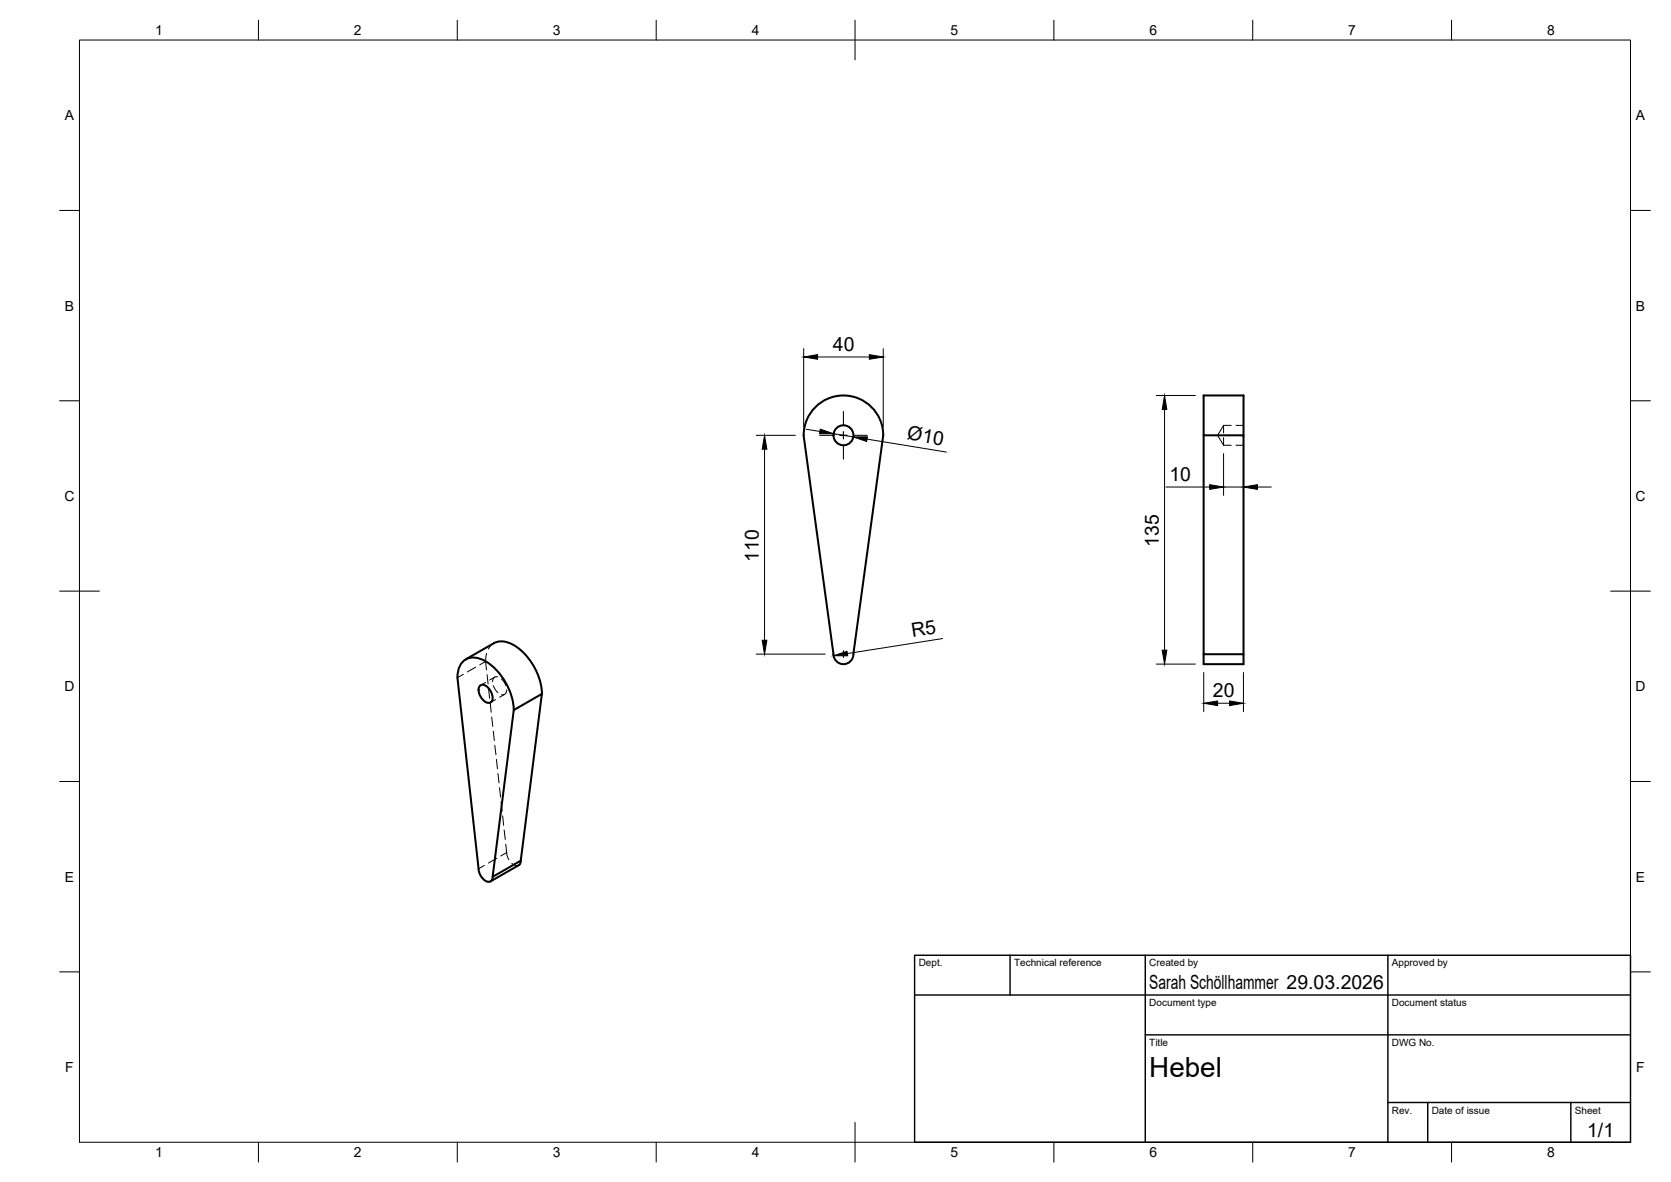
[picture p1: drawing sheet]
<svg xmlns="http://www.w3.org/2000/svg" width="420mm" height="297mm" viewBox="0 0 420 297" stroke-linecap="round" stroke-linejoin="round" font-family="sans-serif">
<!-- layer: Visible -->
<g fill="none" stroke="#000" stroke-width=".51">
<path d="M202.1 109.4l7.5 55a2.51 2.51 0 0 0 2.5 2.5 2.51 2.51 0 0 0 2.5-2.5M202.1 109.4a10 10 0 0 1 10-10 10 10 0 0 1 10 10l-7.5 55M302.6 109.4v55h10.1v2.5h-10.1v-2.5M312.7 109.4v-10h-10.1v10h10.1v55M117.1 165.7l7.1-4.1a5.7 5.7 0 0 1 6.1 1.3 15.8 15.8 0 0 1 6 11.5M120.6 172.5a1.57 1.57 0 0 1 2.4 .6 3 3 0 0 1 .6 3.2 1.57 1.57 0 0 1-2.4-.7 3 3 0 0 1-.6-3.1zM129.2 178.4a15.2 15.2 0 0 0-8.1-12.7 4 4 0 0 0-6 3.4l-.1 1.2 5.3 48a3.4 3.4 0 0 0 2.7 3.3 1.09 1.09 0 0 0 .9-1.3M129.2 178.4l7-4-5.3 41.9-7 4.1zM131 216.3l-.2 .7-.4 .4-7.1 4.1"/>
<circle cx="212.1" cy="109.4" r="2.51"/>
</g>
<!-- layer: Hidden -->
<g fill="none" stroke="#000" stroke-width=".25">
<path d="M307.7 110v1.9M307.7 106.9v1.9M307.7 106.9l-1.5 2.5 1.5 2.5M307.7 111.9h1.9M307.7 106.9h1.9M310.8 111.9h1.9M310.8 106.9h1.9M116.5 169.4l-1.5 .9M119.6 167.7l-2.1 1.2M122.1 166.2l-1.5 .9M122.1 166.2l.2 2.1M122.1 171.5l-1.3 .7"/>
<path d="M122.3 164.2l-.2 2M122.5 169.5l.2 2.4M122.9 173.1l.2 2.4M123.3 176.6l.2 2.4M124.1 172.3l.4 1 .7 .8M124.2 161.6l-.8 .7-.6 .8M124.4 170.2l-1.3 .7M124.6 175.8l-1.3 .7M125.2 170.1a1.03 1.03 0 0 0-1.3 1.2M126.1 170.6l.5 .6 .6 1.1M126.9 174.5l-1.3 .7M127.4 173.4a1.03 1.03 0 0 1-1.3 1.2"/>
<path d="M123.6 180.2l.3 2.3M124 183.7l.3 2.4M124.4 187.3l.3 2.3M124.8 190.8l.3 2.4M125.2 194.4l.3 2.4M125.6 197.9l.3 2.4M121.8 217.5l-1.5 .8M124.9 215.7l-2.1 1.2M126 201.5l.3 2.3M126.4 205l.2 2.4M126.8 208.6l.2 2.4M127.2 212.1l.2 2.2"/>
<path d="M127.4 214.3l.1 .7 .5 1M127.4 214.3l-1.5 .8M128.7 217l.9 .5 .8-.1"/>
</g>
<!-- layer: BORDER -->
<g fill="none" stroke="#000" stroke-width=".25">
<path d="M20 10.1h390v276.9h-390zM65 5.1v5M115 5.1v5M165 5.1v5M215 5.1v10M265 5.1v5M315 5.1v5M365 5.1v5M15 52.9h5M410 52.9h5M15 100.7h5M410 100.7h5"/>
<path d="M15 148.6h10M405 148.6h10M15 196.4h5M410 196.4h5M15 244.2h5M410 244.2h5M65 287v5M115 287v5M165 287v5M215 282.1v9.9M265 287v5M315 287v5"/>
<path d="M365 287v5"/>
</g>
<!-- layer: TITLEBLOCK -->
<path d="M230 240.1h180v46.9h-180zM230 250h180M254 240.1v9.9M288 240.1v46.9M349 240.1v46.9M288 260.1h122M349 277.1h61M359 277.1v9.9M395 277.1v9.9" fill="none" stroke="#000" stroke-width=".36"/>
<!-- layer: Smart Centers -->
<path d="M206.1 109.4h3.3M211.2 109.4h1.8M212.1 103.4v3.3M212.1 108.5v1.8M212.1 112.1v3.3M214.8 109.4h3.3M211.2 164.4h1.8M212.1 163.5v1.8" fill="none" stroke="#000" stroke-width=".25"/>
<!-- layer: FD_Dimensions -->
<g fill="none" stroke="#000" stroke-width=".25">
<path d="M202.1 87.6v19.7M205.6 89.7h13M222.1 87.6v19.7M290.7 99.4h9.9M190.1 109.4h9.9M192.2 112.9v48M202.7 107.9l3.5 .5M209.6 109l4.9 .8M218 110.3l20 3.3M292.8 102.9v60.5M307.7 114v10.5M312.7 114v10.5"/>
<path d="M293.2 122.4h11M307.7 122.4h5M316.2 122.4h3.5M190.1 164.4h17.4M237 160.5l-23.9 3.7M290.7 166.9h9.9M302.7 169v9.8M306.2 176.7h3M312.7 169v9.8"/>
</g>
<g fill="#000" stroke="#000" stroke-width=".25">
<path d="M202.1 89.7l3.5-.6v1.2zM218.6 89.1l3.5 .6-3.5 .6zM192.2 109.4l.6 3.5h-1.2zM206.2 107.9l3.4 1.1h-3.5zM214.5 109.8h3.6l-.2 1.1zM292.8 99.4l.6 3.5h-1.2zM304.2 121.8l3.5 .6-3.5 .6zM312.7 122.4l3.5-.6v1.2zM191.6 160.9h1.2l-.6 3.5zM209.6 164.8l3.4-1.1 .1 1.1zM292.2 163.4h1.2l-.6 3.5zM302.7 176.7l3.5-.5v1.1z"/>
<path d="M309.2 176.2l3.5 .5-3.5 .6z"/>
</g>
<text font-size="7" x="289" y="270.6">Hebel</text>
<g font-size="4.9">
<text x="209.4" y="88.3">40</text>
<text x="227.9" y="110.4" transform="rotate(9 227.9 110.4)">Ø10</text>
<text x="294" y="120.9">10</text>
<text x="291.4" y="137.4" transform="rotate(-90 291.4 137.4)">135</text>
<text x="190.8" y="141.1" transform="rotate(-90 190.8 141.1)">110</text>
<text x="229.4" y="160.2" transform="rotate(-9 229.4 160.2)">R5</text>
<text x="305" y="175.3">20</text>
<text x="289" y="248.5">Sarah Schöllhammer 29.03.2026</text>
<text x="399.1" y="285.7">1/1</text>
</g>
<g font-size="3.5">
<text x="39" y="8.8">1</text>
<text x="89" y="8.8">2</text>
<text x="139" y="8.8">3</text>
<text x="189" y="8.8">4</text>
<text x="239" y="8.8">5</text>
<text x="289" y="8.8">6</text>
<text x="339" y="8.8">7</text>
<text x="389" y="8.8">8</text>
<text x="16.3" y="30.2">A</text>
<text x="411.3" y="30.2">A</text>
<text x="16.3" y="78">B</text>
<text x="411.3" y="78">B</text>
<text x="16.2" y="125.9">C</text>
<text x="411.2" y="125.9">C</text>
<text x="16.2" y="173.7">D</text>
<text x="411.2" y="173.7">D</text>
<text x="16.3" y="221.6">E</text>
<text x="411.3" y="221.6">E</text>
<text x="16.4" y="269.4">F</text>
<text x="411.4" y="269.4">F</text>
<text x="39" y="290.8">1</text>
<text x="89" y="290.8">2</text>
<text x="139" y="290.8">3</text>
<text x="189" y="290.8">4</text>
<text x="239" y="290.8">5</text>
<text x="289" y="290.8">6</text>
<text x="339" y="290.8">7</text>
<text x="389" y="290.8">8</text>
</g>
<g font-size="2.5">
<text x="231" y="242.9">Dept.</text>
<text x="255" y="242.9">Technical reference</text>
<text x="289" y="242.9">Created by</text>
<text x="350" y="242.9">Approved by</text>
<text x="289" y="252.8">Document type</text>
<text x="350" y="252.8">Document status</text>
<text x="289" y="262.9">Title</text>
<text x="350" y="262.9">DWG No.</text>
<text x="350" y="279.9">Rev.</text>
<text x="360" y="279.9">Date of issue</text>
<text x="396" y="279.9">Sheet</text>
</g>
</svg>
